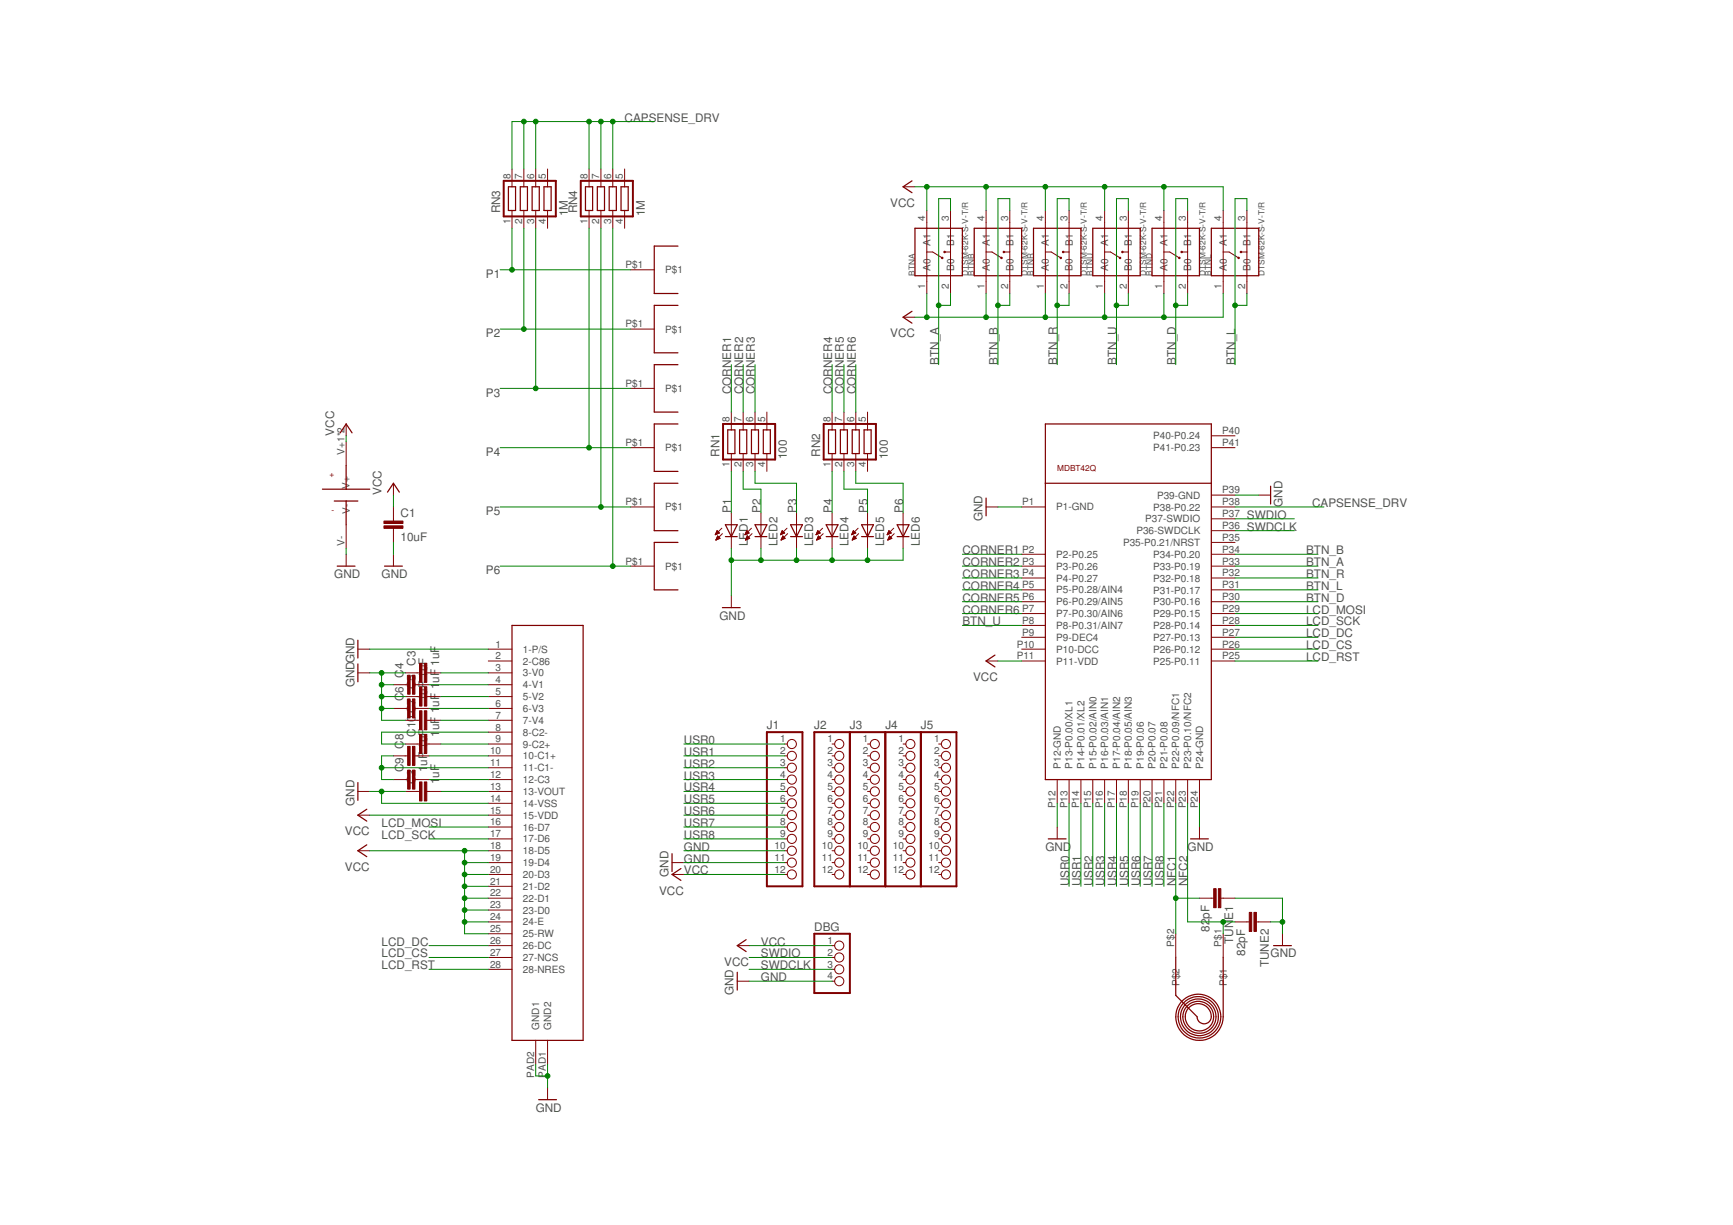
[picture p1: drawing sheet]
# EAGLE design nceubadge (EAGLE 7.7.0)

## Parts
BTNA  DTSM-62K-S-V-T/R  SMD-SWITCH-TACTILE-SPST-NO(4P-D6.0MM)  [SW4-SMD-6.0X6.0X5.0MM]
BTNB  DTSM-62K-S-V-T/R  SMD-SWITCH-TACTILE-SPST-NO(4P-D6.0MM)  [SW4-SMD-6.0X6.0X5.0MM]
BTND  DTSM-62K-S-V-T/R  SMD-SWITCH-TACTILE-SPST-NO(4P-D6.0MM)  [SW4-SMD-6.0X6.0X5.0MM]
BTNL  DTSM-62K-S-V-T/R  SMD-SWITCH-TACTILE-SPST-NO(4P-D6.0MM)  [SW4-SMD-6.0X6.0X5.0MM]
BTNR  DTSM-62K-S-V-T/R  SMD-SWITCH-TACTILE-SPST-NO(4P-D6.0MM)  [SW4-SMD-6.0X6.0X5.0MM]
BTNU  DTSM-62K-S-V-T/R  SMD-SWITCH-TACTILE-SPST-NO(4P-D6.0MM)  [SW4-SMD-6.0X6.0X5.0MM]
C1  10uF  C-EUC0805K  [C0805K]
C2  1uF  C-EUC0603  [C0603]
C3  1uF  C-EUC0603  [C0603]
C4  1uF  C-EUC0603  [C0603]
C5  1uF  C-EUC0603  [C0603]
C6  1uF  C-EUC0603  [C0603]
C7  1uF  C-EUC0603  [C0603]
C8  1uF  C-EUC0603  [C0603]
C9  1uF  C-EUC0603  [C0603]
C10  1uF  C-EUC0603  [C0603]
DBG  PINHD-1X4  [1X04]
J1  PINHD-1X12_2.54-S  [1X12-S]
J2  PINHD-1X12_2.54-S  [1X12-S]
J3  PINHD-1X12_2.54-S  [1X12-S]
J4  PINHD-1X12_2.54-S  [1X12-S]
J5  PINHD-1X12_2.54-S  [1X12-S]
J8  KEYSTONE-3003  [KEYSTONE-3003]
LCD  MCCOG128064B12W  [MCOG128064B12W-SPR]
LED1  LED5MM  [LED5MM]
LED2  LED5MM  [LED5MM]
LED3  LED5MM  [LED5MM]
LED4  LED5MM  [LED5MM]
LED5  LED5MM  [LED5MM]
LED6  LED5MM  [LED5MM]
RN1  100  CTS742C083  [CTS742C083]
RN2  100  CTS742C083  [CTS742C083]
RN3  1M  CTS742C083  [CTS742C083]
RN4  1M  CTS742C083  [CTS742C083]
TUNE1  82pF  C-EUC0603  [C0603]
TUNE2  82pF  C-EUC0603  [C0603]
U1  MDBT42Q  [MDBT40]
U$2  BANANAPLUG  [BANANAPLUG]
U$3  BANANAPLUG  [BANANAPLUG]
U$4  BANANAPLUG  [BANANAPLUG]
U$5  BANANAPLUG  [BANANAPLUG]
U$6  BANANAPLUG  [BANANAPLUG]
U$7  BANANAPLUG  [BANANAPLUG]
U$8  NFC  [NFC]

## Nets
BTN_A: BTNA.2(B0) BTNA.3(B1) U1.P33(P33-P0.19)
BTN_B: BTNB.2(B0) BTNB.3(B1) U1.P34(P34-P0.20)
BTN_D: BTND.2(B0) BTND.3(B1) U1.P30(P30-P0.16)
BTN_L: BTNL.2(B0) BTNL.3(B1) U1.P31(P31-P0.17)
BTN_R: BTNR.2(B0) BTNR.3(B1) U1.P32(P32-P0.18)
BTN_U: BTNU.2(B0) BTNU.3(B1) U1.P8(P8-P0.31/AIN7)
CAPSENSE_DRV: RN3.6 RN3.7 RN3.8 RN4.6 RN4.7 RN4.8 U1.P38(P38-P0.22)
CORNER1: RN1.8 U1.P2(P2-P0.25)
CORNER2: RN1.7 U1.P3(P3-P0.26)
CORNER3: RN1.6 U1.P4(P4-P0.27)
CORNER4: RN2.8 U1.P5(P5-P0.28/AIN4)
CORNER5: RN2.7 U1.P6(P6-P0.29/AIN5)
CORNER6: RN2.6 U1.P7(P7-P0.30/AIN6)
GND: C1.2 C2.1 C3.1 C4.1 C5.1 C6.1 C7.1 DBG.4 J1.10 J1.11 J8.V- LCD.1(1-P/S) LCD.14(14-VSS) LCD.PAD1(GND2) LCD.PAD2(GND1) LED1.K(C) LED2.K(C) LED3.K(C) LED4.K(C) LED5.K(C) LED6.K(C) TUNE1.1 TUNE2.1 U1.P1(P1-GND) U1.P12(P12-GND) U1.P24(P24-GND) U1.P39(P39-GND)
LCD_CS: LCD.27(27-NCS) U1.P26(P26-P0.12)
LCD_DC: LCD.26(26-DC) U1.P27(P27-P0.13)
LCD_MOSI: LCD.16(16-D7) U1.P29(P29-P0.15)
LCD_RST: LCD.28(28-NRES) U1.P25(P25-P0.11)
LCD_SCK: LCD.17(17-D6) U1.P28(P28-P0.14)
N$12: C8.1 C9.1 LCD.11(11-C1-)
N$13: C8.2 LCD.10(10-C1+)
N$14: C9.2 LCD.12(12-C3)
N$15: C2.2 LCD.13(13-VOUT)
N$16: C7.2 LCD.7(7-V4)
N$17: C6.2 LCD.6(6-V3)
N$18: C5.2 LCD.5(5-V2)
N$19: C4.2 LCD.4(4-V1)
N$20: C3.2 LCD.3(3-V0)
N$23: C10.2 LCD.9(9-C2+)
N$24: C10.1 LCD.8(8-C2-)
NFC1: TUNE1.2 U1.P22(P22-P0.09/NFC1) U$8.P$2
NFC2: TUNE2.2 U1.P23(P23-P0.10/NFC2) U$8.P$1
P1: LED1.A RN1.1 RN3.1 U$6.P$1
P2: LED2.A RN1.2 RN3.2 U$7.P$1
P3: LED3.A RN1.3 RN3.3 U$5.P$1
P4: LED4.A RN2.1 RN4.1 U$4.P$1
P5: LED5.A RN2.2 RN4.2 U$3.P$1
P6: LED6.A RN2.3 RN4.3 U$2.P$1
SWDCLK: DBG.3 U1.P36(P36-SWDCLK)
SWDIO: DBG.2 U1.P37(P37-SWDIO)
USR0: J1.1 U1.P13(P13-P0.00/XL1)
USR1: J1.2 U1.P14(P14-P0.01/XL2)
USR2: J1.3 U1.P15(P15-P0.02/AIN0)
USR3: J1.4 U1.P16(P16-P0.03/AIN1)
USR4: J1.5 U1.P17(P17-P0.04/AIN2)
USR5: J1.6 U1.P18(P18-P0.05/AIN3)
USR6: J1.7 U1.P19(P19-P0.06)
USR7: J1.8 U1.P20(P20-P0.07)
USR8: J1.9 U1.P21(P21-P0.08)
VCC: BTNA.1(A0) BTNA.4(A1) BTNB.1(A0) BTNB.4(A1) BTND.1(A0) BTND.4(A1) BTNL.1(A0) BTNL.4(A1) BTNR.1(A0) BTNR.4(A1) BTNU.1(A0) BTNU.4(A1) C1.1 DBG.1 J1.12 J8.V+1(V+) J8.V+2(V+) LCD.15(15-VDD) LCD.18(18-D5) LCD.19(19-D4) LCD.20(20-D3) LCD.21(21-D2) LCD.22(22-D1) LCD.23(23-D0) LCD.24(24-E) LCD.25(25-RW) U1.P11(P11-VDD)
Unconnected: J2.1 J2.2 J2.3 J2.4 J2.5 J2.6 J2.7 J2.8 J2.9 J2.10 J2.11 J2.12 J3.1 J3.2 J3.3 J3.4 J3.5 J3.6 J3.7 J3.8 J3.9 J3.10 J3.11 J3.12 J4.1 J4.2 J4.3 J4.4 J4.5 J4.6 J4.7 J4.8 J4.9 J4.10 J4.11 J4.12 J5.1 J5.2 J5.3 J5.4 J5.5 J5.6 J5.7 J5.8 J5.9 J5.10 J5.11 J5.12 LCD.2(2-C86) RN1.4 RN1.5 RN2.4 RN2.5 RN3.4 RN3.5 RN4.4 RN4.5 U1.P9(P9-DEC4) U1.P10(P10-DCC) U1.P35(P35-P0.21/NRST) U1.P40(P40-P0.24) U1.P41(P41-P0.23)
